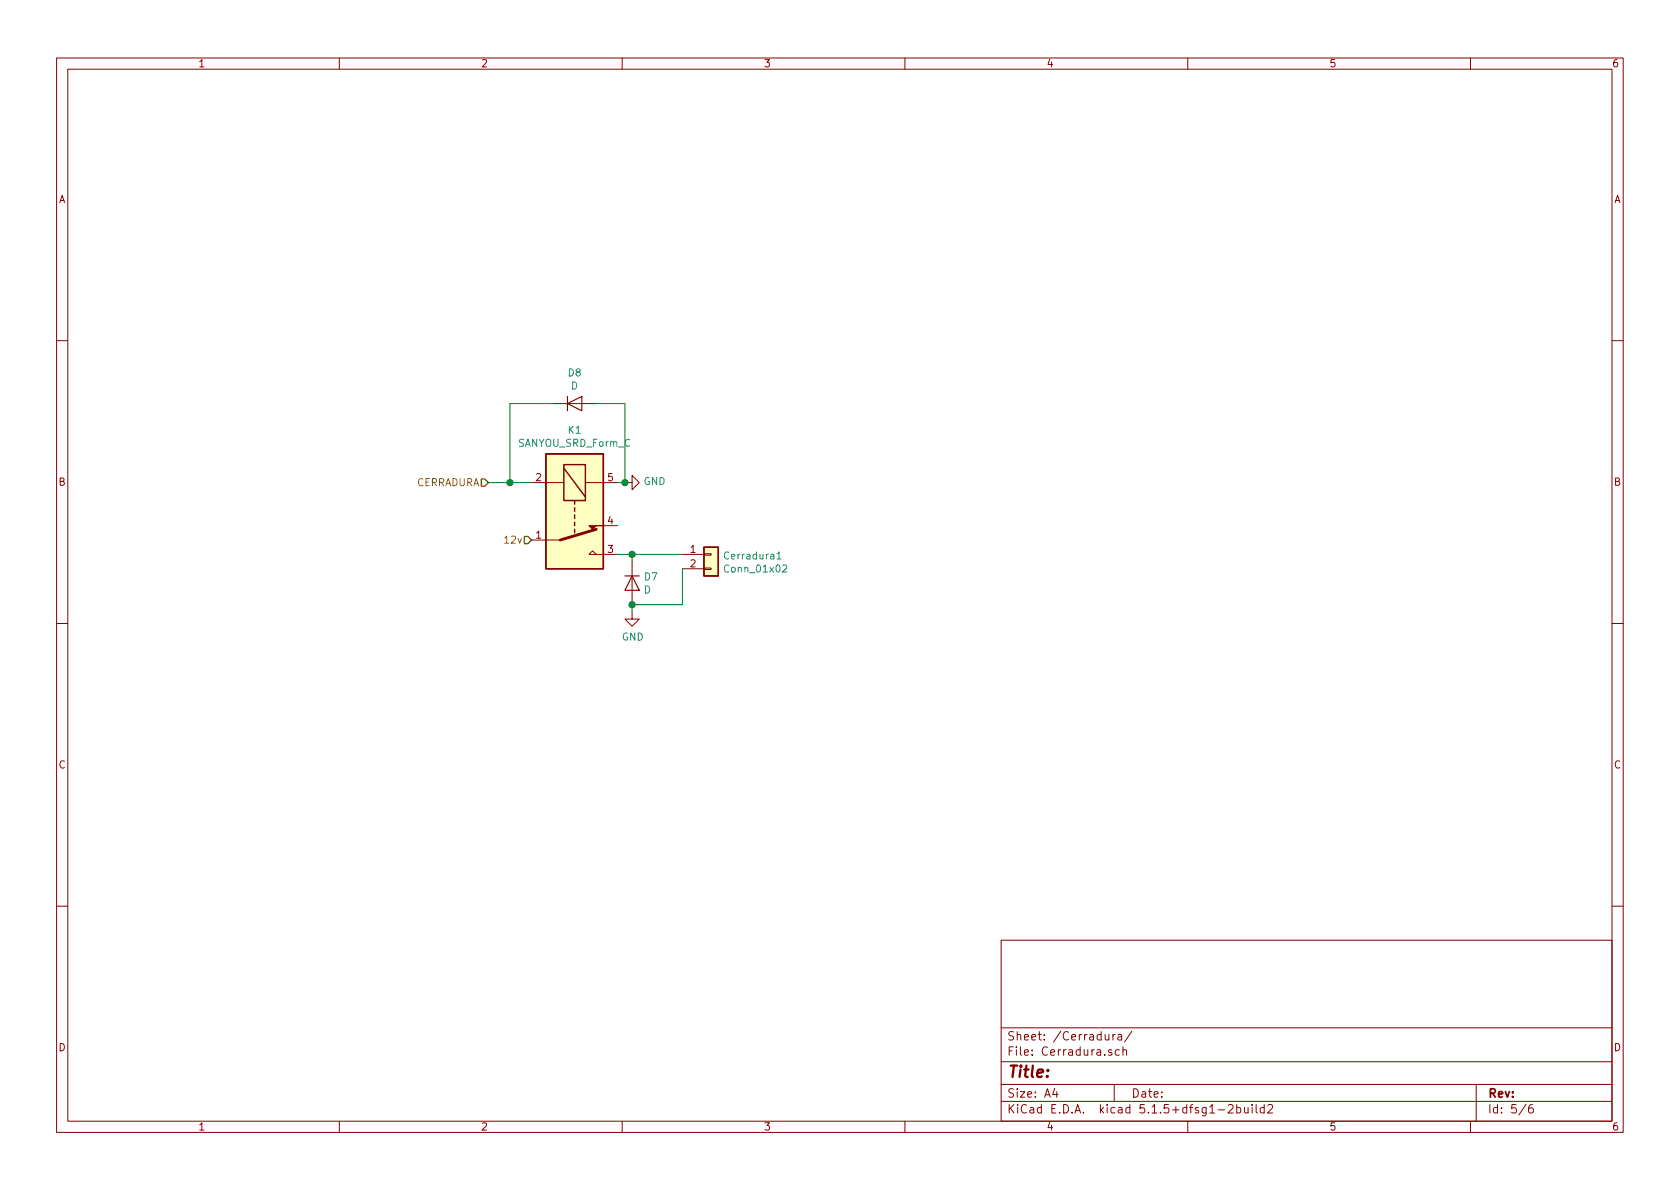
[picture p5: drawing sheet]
EESchema Schematic File Version 4
EELAYER 30 0
EELAYER END
$Descr A4 11693 8268
encoding utf-8
Sheet 5 6
Title ""
Date ""
Rev ""
Comp ""
Comment1 ""
Comment2 ""
Comment3 ""
Comment4 ""
$EndDescr
$Comp
L Relay:SANYOU_SRD_Form_C K1
U 1 1
P 4000 3550
F 0 "K1" V 3433 3550 50  0000 C CNN
F 1 "SANYOU_SRD_Form_C" V 3524 3550 50  0000 C CNN
F 2 "Relay_THT:Relay_SPDT_SANYOU_SRD_Series_Form_C" H 4450 3500 50  0001 L CNN
F 3 "http://www.sanyourelay.ca/public/products/pdf/SRD.pdf" H 4000 3550 50  0001 C CNN
	1    4000 3550
	0    1    1    0   
$EndComp
Text HLabel 3700 3750 0    50   Input ~ 0
12v
Text HLabel 3400 3350 0    50   Input ~ 0
CERRADURA
$Comp
L power:GND #PWR0115
U 1 1
P 4350 3350
F 0 "#PWR0115" H 4350 3100 50  0001 C CNN
F 1 "GND" V 4355 3222 50  0000 R CNN
F 2 "" H 4350 3350 50  0001 C CNN
F 3 "" H 4350 3350 50  0001 C CNN
	1    4350 3350
	0    -1   -1   0   
$EndComp
Wire Wire Line
	4350 3350 4300 3350
$Comp
L Device:D D7
U 1 1
P 4400 4050
F 0 "D7" V 4354 4129 50  0000 L CNN
F 1 "D" V 4445 4129 50  0000 L CNN
F 2 "Diode_SMD:D_1206_3216Metric_Pad1.42x1.75mm_HandSolder" H 4400 4050 50  0001 C CNN
F 3 "~" H 4400 4050 50  0001 C CNN
	1    4400 4050
	0    1    1    0   
$EndComp
$Comp
L Device:D D8
U 1 1
P 4000 2800
F 0 "D8" H 4000 3016 50  0000 C CNN
F 1 "D" H 4000 2925 50  0000 C CNN
F 2 "Diode_SMD:D_1206_3216Metric_Pad1.42x1.75mm_HandSolder" H 4000 2800 50  0001 C CNN
F 3 "~" H 4000 2800 50  0001 C CNN
	1    4000 2800
	1    0    0    -1  
$EndComp
Wire Wire Line
	3700 3350 3550 3350
Wire Wire Line
	3550 3350 3550 2800
Wire Wire Line
	3550 2800 3850 2800
Connection ~ 3550 3350
Wire Wire Line
	3550 3350 3400 3350
Wire Wire Line
	4350 2800 4350 3350
Wire Wire Line
	4150 2800 4350 2800
Connection ~ 4350 3350
Wire Wire Line
	4400 3850 4400 3900
Wire Wire Line
	4300 3850 4400 3850
$Comp
L power:GND #PWR0116
U 1 1
P 4400 4250
F 0 "#PWR0116" H 4400 4000 50  0001 C CNN
F 1 "GND" H 4405 4077 50  0000 C CNN
F 2 "" H 4400 4250 50  0001 C CNN
F 3 "" H 4400 4250 50  0001 C CNN
	1    4400 4250
	1    0    0    -1  
$EndComp
Wire Wire Line
	4750 3850 4400 3850
Connection ~ 4400 3850
Wire Wire Line
	4400 4250 4400 4200
Wire Wire Line
	4400 4200 4750 4200
Wire Wire Line
	4750 4200 4750 3950
Connection ~ 4400 4200
$Comp
L Connector_Generic:Conn_01x02 Cerradura1
U 1 1
P 4950 3850
F 0 "Cerradura1" H 5030 3842 50  0000 L CNN
F 1 "Conn_01x02" H 5030 3751 50  0000 L CNN
F 2 "Connector_JST:JST_EH_B2B-EH-A_1x02_P2.50mm_Vertical" H 4950 3850 50  0001 C CNN
F 3 "~" H 4950 3850 50  0001 C CNN
F 4 "C158012" H 4950 3850 50  0001 C CNN "LCSC"
	1    4950 3850
	1    0    0    -1  
$EndComp
$EndSCHEMATC
